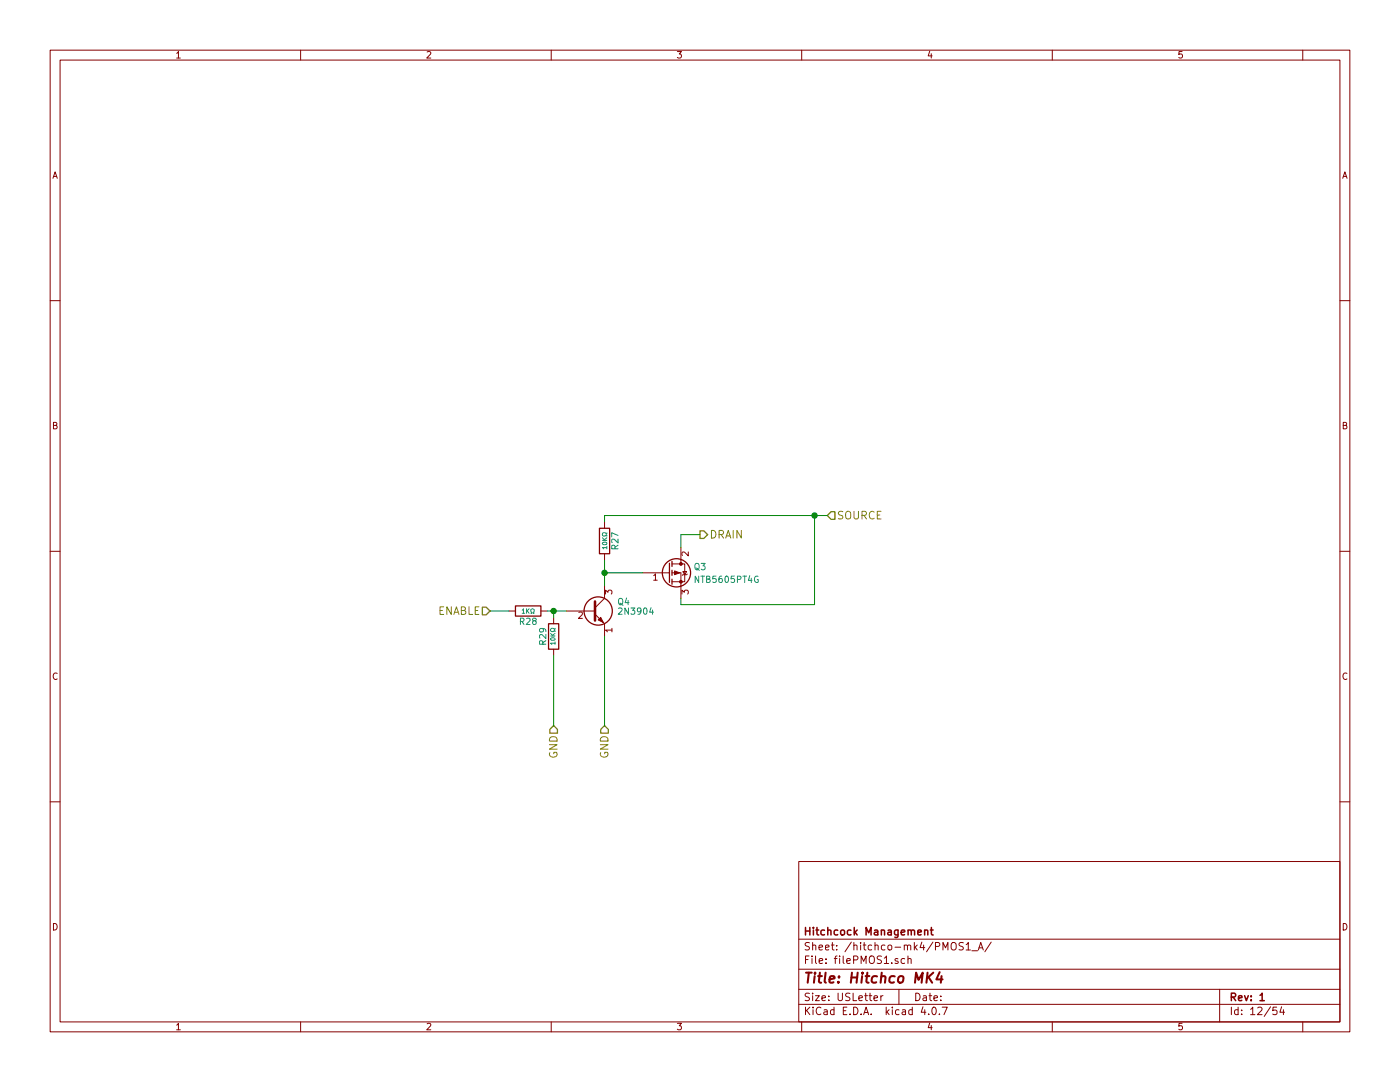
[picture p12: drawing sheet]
EESchema Schematic File Version 2
LIBS:power
LIBS:device
LIBS:switches
LIBS:relays
LIBS:motors
LIBS:transistors
LIBS:conn
LIBS:linear
LIBS:regul
LIBS:74xx
LIBS:cmos4000
LIBS:adc-dac
LIBS:memory
LIBS:xilinx
LIBS:microcontrollers
LIBS:dsp
LIBS:microchip
LIBS:analog_switches
LIBS:motorola
LIBS:texas
LIBS:intel
LIBS:audio
LIBS:interface
LIBS:digital-audio
LIBS:philips
LIBS:display
LIBS:cypress
LIBS:siliconi
LIBS:opto
LIBS:atmel
LIBS:contrib
LIBS:valves
LIBS:freetronics_schematic
LIBS:cd4013b
LIBS:ncs3s1205sc
LIBS:lca715
LIBS:SN74HC595N
LIBS:CD74HC4067
LIBS:hitchco-mk4-cache
EELAYER 25 0
EELAYER END
$Descr USLetter 11000 8500
encoding utf-8
Sheet 12 54
Title "Hitchco MK4"
Date ""
Rev "1"
Comp "Hitchcock Management"
Comment1 ""
Comment2 ""
Comment3 ""
Comment4 ""
$EndDescr
$Comp
L 2N3904 Q4
U 1 1
P 4650 4800
AR Path="/59DEA30F/5A0AB280/59E17AAC" Ref="Q4"  Part="1" 
AR Path="/59DEA30F/5A0AB292/59E17AAC" Ref="Q6"  Part="1" 
AR Path="/59DEA30F/5A0DDF97/59E17AAC" Ref="Q9"  Part="1" 
AR Path="/59DEA30F/5A0E0621/59E17AAC" Ref="Q11"  Part="1" 
AR Path="/59DEA30F/5A5CD337/59E17AAC" Ref="Q15"  Part="1" 
AR Path="/59DEA30F/5A5D22C5/59E17AAC" Ref="Q17"  Part="1" 
AR Path="/59DEA30F/5A5D4870/59E17AAC" Ref="Q19"  Part="1" 
AR Path="/59DEA30F/5B102666/59E17AAC" Ref="Q24"  Part="1" 
AR Path="/59DEA30F/5B108B04/59E17AAC" Ref="Q26"  Part="1" 
AR Path="/59DEA30F/5B11D41F/59E17AAC" Ref="Q28"  Part="1" 
AR Path="/59DEA30F/5B162D7A/59E17AAC" Ref="Q30"  Part="1" 
AR Path="/59DEA30F/5B18C9DE/59E17AAC" Ref="Q34"  Part="1" 
AR Path="/59DEA30F/5B18D901/59E17AAC" Ref="Q36"  Part="1" 
AR Path="/59DEA30F/5B193940/59E17AAC" Ref="Q38"  Part="1" 
AR Path="/59DEA30F/5B1AFE32/59E17AAC" Ref="Q40"  Part="1" 
F 0 "Q15" H 4850 4875 50  0000 L CNN
F 1 "2N3904" H 4850 4800 50  0000 L CNN
F 2 "TO_SOT_Packages_THT:TO-92_Inline_Narrow_Oval" H 4850 4725 50  0001 L CIN
F 3 "https://www.fairchildsemi.com/datasheets/MM/MMBT3904.pdf" H 4650 4800 50  0001 L CNN
F 4 "2N3904FS-ND" H 4650 4800 60  0001 C CNN "digikey-pn"
F 5 "2N3904BU" H 4650 4800 60  0001 C CNN "mfg-pn"
	1    4650 4800
	1    0    0    -1  
$EndComp
$Comp
L R R28
U 1 1
P 4150 4800
AR Path="/59DEA30F/5A0AB280/59E17AB3" Ref="R28"  Part="1" 
AR Path="/59DEA30F/5A0AB292/59E17AB3" Ref="R32"  Part="1" 
AR Path="/59DEA30F/5A0DDF97/59E17AB3" Ref="R39"  Part="1" 
AR Path="/59DEA30F/5A0E0621/59E17AB3" Ref="R43"  Part="1" 
AR Path="/59DEA30F/5A5CD337/59E17AB3" Ref="R66"  Part="1" 
AR Path="/59DEA30F/5A5D22C5/59E17AB3" Ref="R70"  Part="1" 
AR Path="/59DEA30F/5A5D4870/59E17AB3" Ref="R74"  Part="1" 
AR Path="/59DEA30F/5B102666/59E17AB3" Ref="R91"  Part="1" 
AR Path="/59DEA30F/5B108B04/59E17AB3" Ref="R95"  Part="1" 
AR Path="/59DEA30F/5B11D41F/59E17AB3" Ref="R99"  Part="1" 
AR Path="/59DEA30F/5B162D7A/59E17AB3" Ref="R103"  Part="1" 
AR Path="/59DEA30F/5B18C9DE/59E17AB3" Ref="R111"  Part="1" 
AR Path="/59DEA30F/5B18D901/59E17AB3" Ref="R115"  Part="1" 
AR Path="/59DEA30F/5B193940/59E17AB3" Ref="R121"  Part="1" 
AR Path="/59DEA30F/5B1AFE32/59E17AB3" Ref="R125"  Part="1" 
F 0 "R66" V 4230 4800 50  0000 C CNN
F 1 "1KΩ" V 4150 4800 35  0000 C CNN
F 2 "Resistors_THT:R_Axial_DIN0204_L3.6mm_D1.6mm_P5.08mm_Horizontal" V 4080 4800 50  0001 C CNN
F 3 "" H 4150 4800 50  0001 C CNN
F 4 "BC1.00KXCT-ND" H 4230 4900 50  0001 C CNN "digikey-pn"
F 5 "MBA02040C1001FRP00" H 4230 4900 50  0001 C CNN "mfg-pn"
	1    4150 4800
	0    1    1    0   
$EndComp
$Comp
L R R27
U 1 1
P 4750 4250
AR Path="/59DEA30F/5A0AB280/59E17ABB" Ref="R27"  Part="1" 
AR Path="/59DEA30F/5A0AB292/59E17ABB" Ref="R31"  Part="1" 
AR Path="/59DEA30F/5A0DDF97/59E17ABB" Ref="R38"  Part="1" 
AR Path="/59DEA30F/5A0E0621/59E17ABB" Ref="R42"  Part="1" 
AR Path="/59DEA30F/5A5CD337/59E17ABB" Ref="R65"  Part="1" 
AR Path="/59DEA30F/5A5D22C5/59E17ABB" Ref="R69"  Part="1" 
AR Path="/59DEA30F/5A5D4870/59E17ABB" Ref="R73"  Part="1" 
AR Path="/59DEA30F/5B102666/59E17ABB" Ref="R90"  Part="1" 
AR Path="/59DEA30F/5B108B04/59E17ABB" Ref="R94"  Part="1" 
AR Path="/59DEA30F/5B11D41F/59E17ABB" Ref="R98"  Part="1" 
AR Path="/59DEA30F/5B162D7A/59E17ABB" Ref="R102"  Part="1" 
AR Path="/59DEA30F/5B18C9DE/59E17ABB" Ref="R110"  Part="1" 
AR Path="/59DEA30F/5B18D901/59E17ABB" Ref="R114"  Part="1" 
AR Path="/59DEA30F/5B193940/59E17ABB" Ref="R120"  Part="1" 
AR Path="/59DEA30F/5B1AFE32/59E17ABB" Ref="R124"  Part="1" 
F 0 "R65" V 4830 4250 50  0000 C CNN
F 1 "10KΩ" V 4750 4250 35  0000 C CNN
F 2 "Resistors_THT:R_Axial_DIN0204_L3.6mm_D1.6mm_P5.08mm_Horizontal" V 4680 4250 50  0001 C CNN
F 3 "" H 4750 4250 50  0001 C CNN
F 4 "BC10.0KXCT-ND" H 4830 4350 50  0001 C CNN "digikey-pn"
F 5 "MBA02040C1002FRP00" H 4830 4350 50  0001 C CNN "mfg-pn"
	1    4750 4250
	1    0    0    -1  
$EndComp
$Comp
L R R29
U 1 1
P 4350 5000
AR Path="/59DEA30F/5A0AB280/59E17AC2" Ref="R29"  Part="1" 
AR Path="/59DEA30F/5A0AB292/59E17AC2" Ref="R33"  Part="1" 
AR Path="/59DEA30F/5A0DDF97/59E17AC2" Ref="R40"  Part="1" 
AR Path="/59DEA30F/5A0E0621/59E17AC2" Ref="R44"  Part="1" 
AR Path="/59DEA30F/5A5CD337/59E17AC2" Ref="R67"  Part="1" 
AR Path="/59DEA30F/5A5D22C5/59E17AC2" Ref="R71"  Part="1" 
AR Path="/59DEA30F/5A5D4870/59E17AC2" Ref="R75"  Part="1" 
AR Path="/59DEA30F/5B102666/59E17AC2" Ref="R92"  Part="1" 
AR Path="/59DEA30F/5B108B04/59E17AC2" Ref="R96"  Part="1" 
AR Path="/59DEA30F/5B11D41F/59E17AC2" Ref="R100"  Part="1" 
AR Path="/59DEA30F/5B162D7A/59E17AC2" Ref="R104"  Part="1" 
AR Path="/59DEA30F/5B18C9DE/59E17AC2" Ref="R112"  Part="1" 
AR Path="/59DEA30F/5B18D901/59E17AC2" Ref="R116"  Part="1" 
AR Path="/59DEA30F/5B193940/59E17AC2" Ref="R122"  Part="1" 
AR Path="/59DEA30F/5B1AFE32/59E17AC2" Ref="R126"  Part="1" 
F 0 "R67" V 4430 5000 50  0000 C CNN
F 1 "10KΩ" V 4350 5000 35  0000 C CNN
F 2 "Resistors_THT:R_Axial_DIN0204_L3.6mm_D1.6mm_P5.08mm_Horizontal" V 4280 5000 50  0001 C CNN
F 3 "" H 4350 5000 50  0001 C CNN
F 4 "BC10.0KXCT-ND" H 4430 5100 50  0001 C CNN "digikey-pn"
F 5 "MBA02040C1002FRP00" H 4430 5100 50  0001 C CNN "mfg-pn"
	1    4350 5000
	-1   0    0    1   
$EndComp
$Comp
L Q_PMOS_GDS Q3
U 1 1
P 5250 4500
AR Path="/59DEA30F/5A0AB280/5A2F44DB" Ref="Q3"  Part="1" 
AR Path="/59DEA30F/5A0AB292/5A2F44DB" Ref="Q5"  Part="1" 
AR Path="/59DEA30F/5A0DDF97/5A2F44DB" Ref="Q8"  Part="1" 
AR Path="/59DEA30F/5A0E0621/5A2F44DB" Ref="Q10"  Part="1" 
AR Path="/59DEA30F/5A5CD337/5A2F44DB" Ref="Q14"  Part="1" 
AR Path="/59DEA30F/5A5D22C5/5A2F44DB" Ref="Q16"  Part="1" 
AR Path="/59DEA30F/5A5D4870/5A2F44DB" Ref="Q18"  Part="1" 
AR Path="/59DEA30F/5B102666/5A2F44DB" Ref="Q23"  Part="1" 
AR Path="/59DEA30F/5B108B04/5A2F44DB" Ref="Q25"  Part="1" 
AR Path="/59DEA30F/5B11D41F/5A2F44DB" Ref="Q27"  Part="1" 
AR Path="/59DEA30F/5B162D7A/5A2F44DB" Ref="Q29"  Part="1" 
AR Path="/59DEA30F/5B18C9DE/5A2F44DB" Ref="Q33"  Part="1" 
AR Path="/59DEA30F/5B18D901/5A2F44DB" Ref="Q35"  Part="1" 
AR Path="/59DEA30F/5B193940/5A2F44DB" Ref="Q37"  Part="1" 
AR Path="/59DEA30F/5B1AFE32/5A2F44DB" Ref="Q39"  Part="1" 
F 0 "Q14" H 5450 4550 50  0000 L CNN
F 1 "NTB5605PT4G" H 5450 4450 50  0000 L CNN
F 2 "TO_SOT_Packages_SMD:TO-263-3_TabPin2" H 5450 4600 50  0001 C CNN
F 3 "http://www.onsemi.com/pub/Collateral/NTB5605P-D.PDF" H 5250 4500 50  0001 C CNN
F 4 "NTB5605PT4GOSCT-ND" H 5250 4500 60  0001 C CNN "digikey-pn"
F 5 "NTB5605PT4G" H 5250 4500 60  0001 C CNN "mfg-pn"
	1    5250 4500
	1    0    0    -1  
$EndComp
Text HLabel 5500 4200 2    60   Output ~ 0
DRAIN
Text HLabel 3850 4800 0    60   Input ~ 0
ENABLE
Text HLabel 6500 4050 2    60   Input ~ 0
SOURCE
Text HLabel 4350 5700 3    60   Input ~ 0
GND
Text HLabel 4750 5700 3    60   Input ~ 0
GND
Wire Wire Line
	4750 5000 4750 5700
Wire Wire Line
	5500 4200 5350 4200
Wire Wire Line
	5350 4200 5350 4300
Wire Wire Line
	4300 4800 4450 4800
Wire Wire Line
	4350 5150 4350 5700
Wire Wire Line
	4350 4800 4350 4850
Wire Wire Line
	4750 4400 4750 4600
Wire Wire Line
	5050 4500 4750 4500
Wire Wire Line
	4750 4050 6500 4050
Wire Wire Line
	4750 4050 4750 4100
Wire Wire Line
	6400 4750 5350 4750
Wire Wire Line
	5350 4750 5350 4700
Wire Wire Line
	6400 4050 6400 4750
Wire Wire Line
	3850 4800 4000 4800
Connection ~ 4750 4500
Connection ~ 4350 4800
Connection ~ 6400 4050
$EndSCHEMATC
